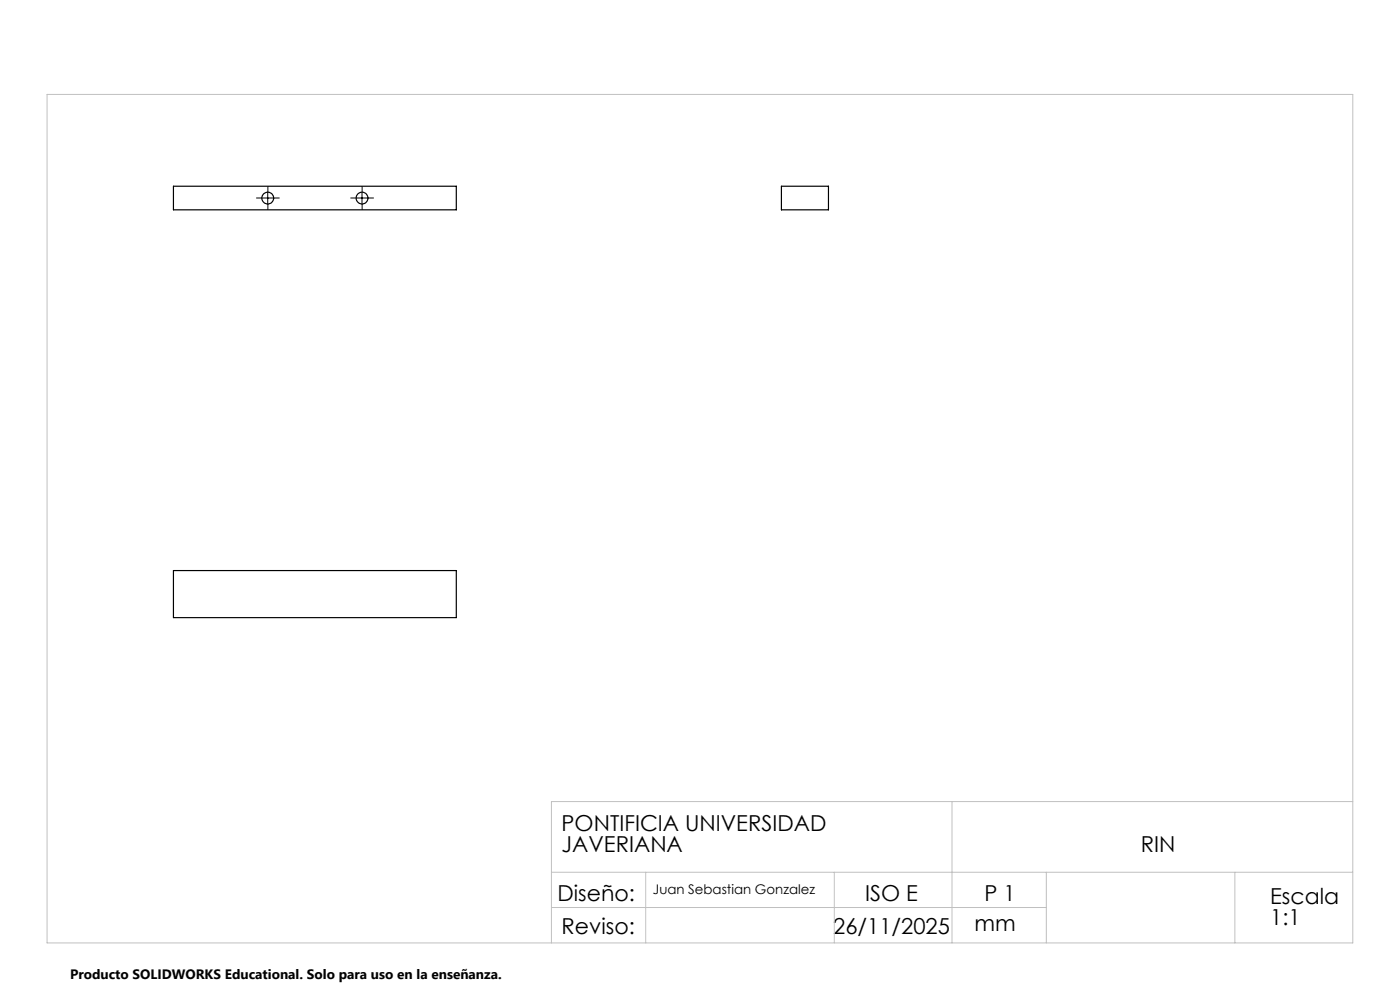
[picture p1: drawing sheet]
<svg xmlns="http://www.w3.org/2000/svg" width="297mm" height="210mm" viewBox="0 0 297 210" stroke-linecap="round" stroke-linejoin="round" font-family="sans-serif">
<g fill="none" stroke="#000" stroke-width=".25">
<path d="M36.8 39.5h60v5h-60zM165.8 39.5h10v5h-10zM36.8 121h60v10h-60z"/>
<circle cx="56.8" cy="42" r="1.26"/>
<circle cx="76.8" cy="42" r="1.26"/>
</g>
<path d="M55.6 42h-1.3M56.8 40.8v-1.3M56.8 43.3v1.2M58.1 42h1.2M75.6 42h-1.3M76.8 40.8v-1.3M76.8 43.3v1.2M78.1 42h1.2" fill="none" stroke="#000" stroke-width=".21" stroke-dasharray="15.2 1.3 1.3 1.3" stroke-linecap="butt"/>
<path d="M55.6 42h2.5M56.8 40.8v2.5M75.6 42h2.5M76.8 40.8v2.5" fill="none" stroke="#000" stroke-width=".21"/>
<path d="M10 20h277v180h-277zM202 170v30M287 170h-170v30M117 185h170M117 192.5h105M137 185v15M177 185v15M222 185v15M262 185v15" fill="none" stroke="#c0c0c0" stroke-width=".21"/>
<g font-size="4.7">
<text x="119.1" y="176.3">PONTIFICIA UNIVERSIDAD</text>
<text x="119.1" y="180.8">JAVERIANA</text>
<text x="242" y="180.8">RIN</text>
<text x="118.3" y="191.1">Diseño:</text>
<text x="183.5" y="191.1">ISO E</text>
<text x="208.9" y="191.1">P 1</text>
<text x="269.5" y="191.8">Escala</text>
<text x="206.8" y="197.4">mm</text>
<text x="269.5" y="196.3">1:1</text>
<text x="119.1" y="198.2">Reviso:</text>
<text x="176.8" y="198.2">26/11/2025</text>
</g>
<text font-size="2.9" x="14.9" y="207.6">Producto SOLIDWORKS Educational. Solo para uso en la enseñanza.</text>
<text font-size="2.8" x="138.5" y="189.7">Juan Sebastian Gonzalez</text>
</svg>
